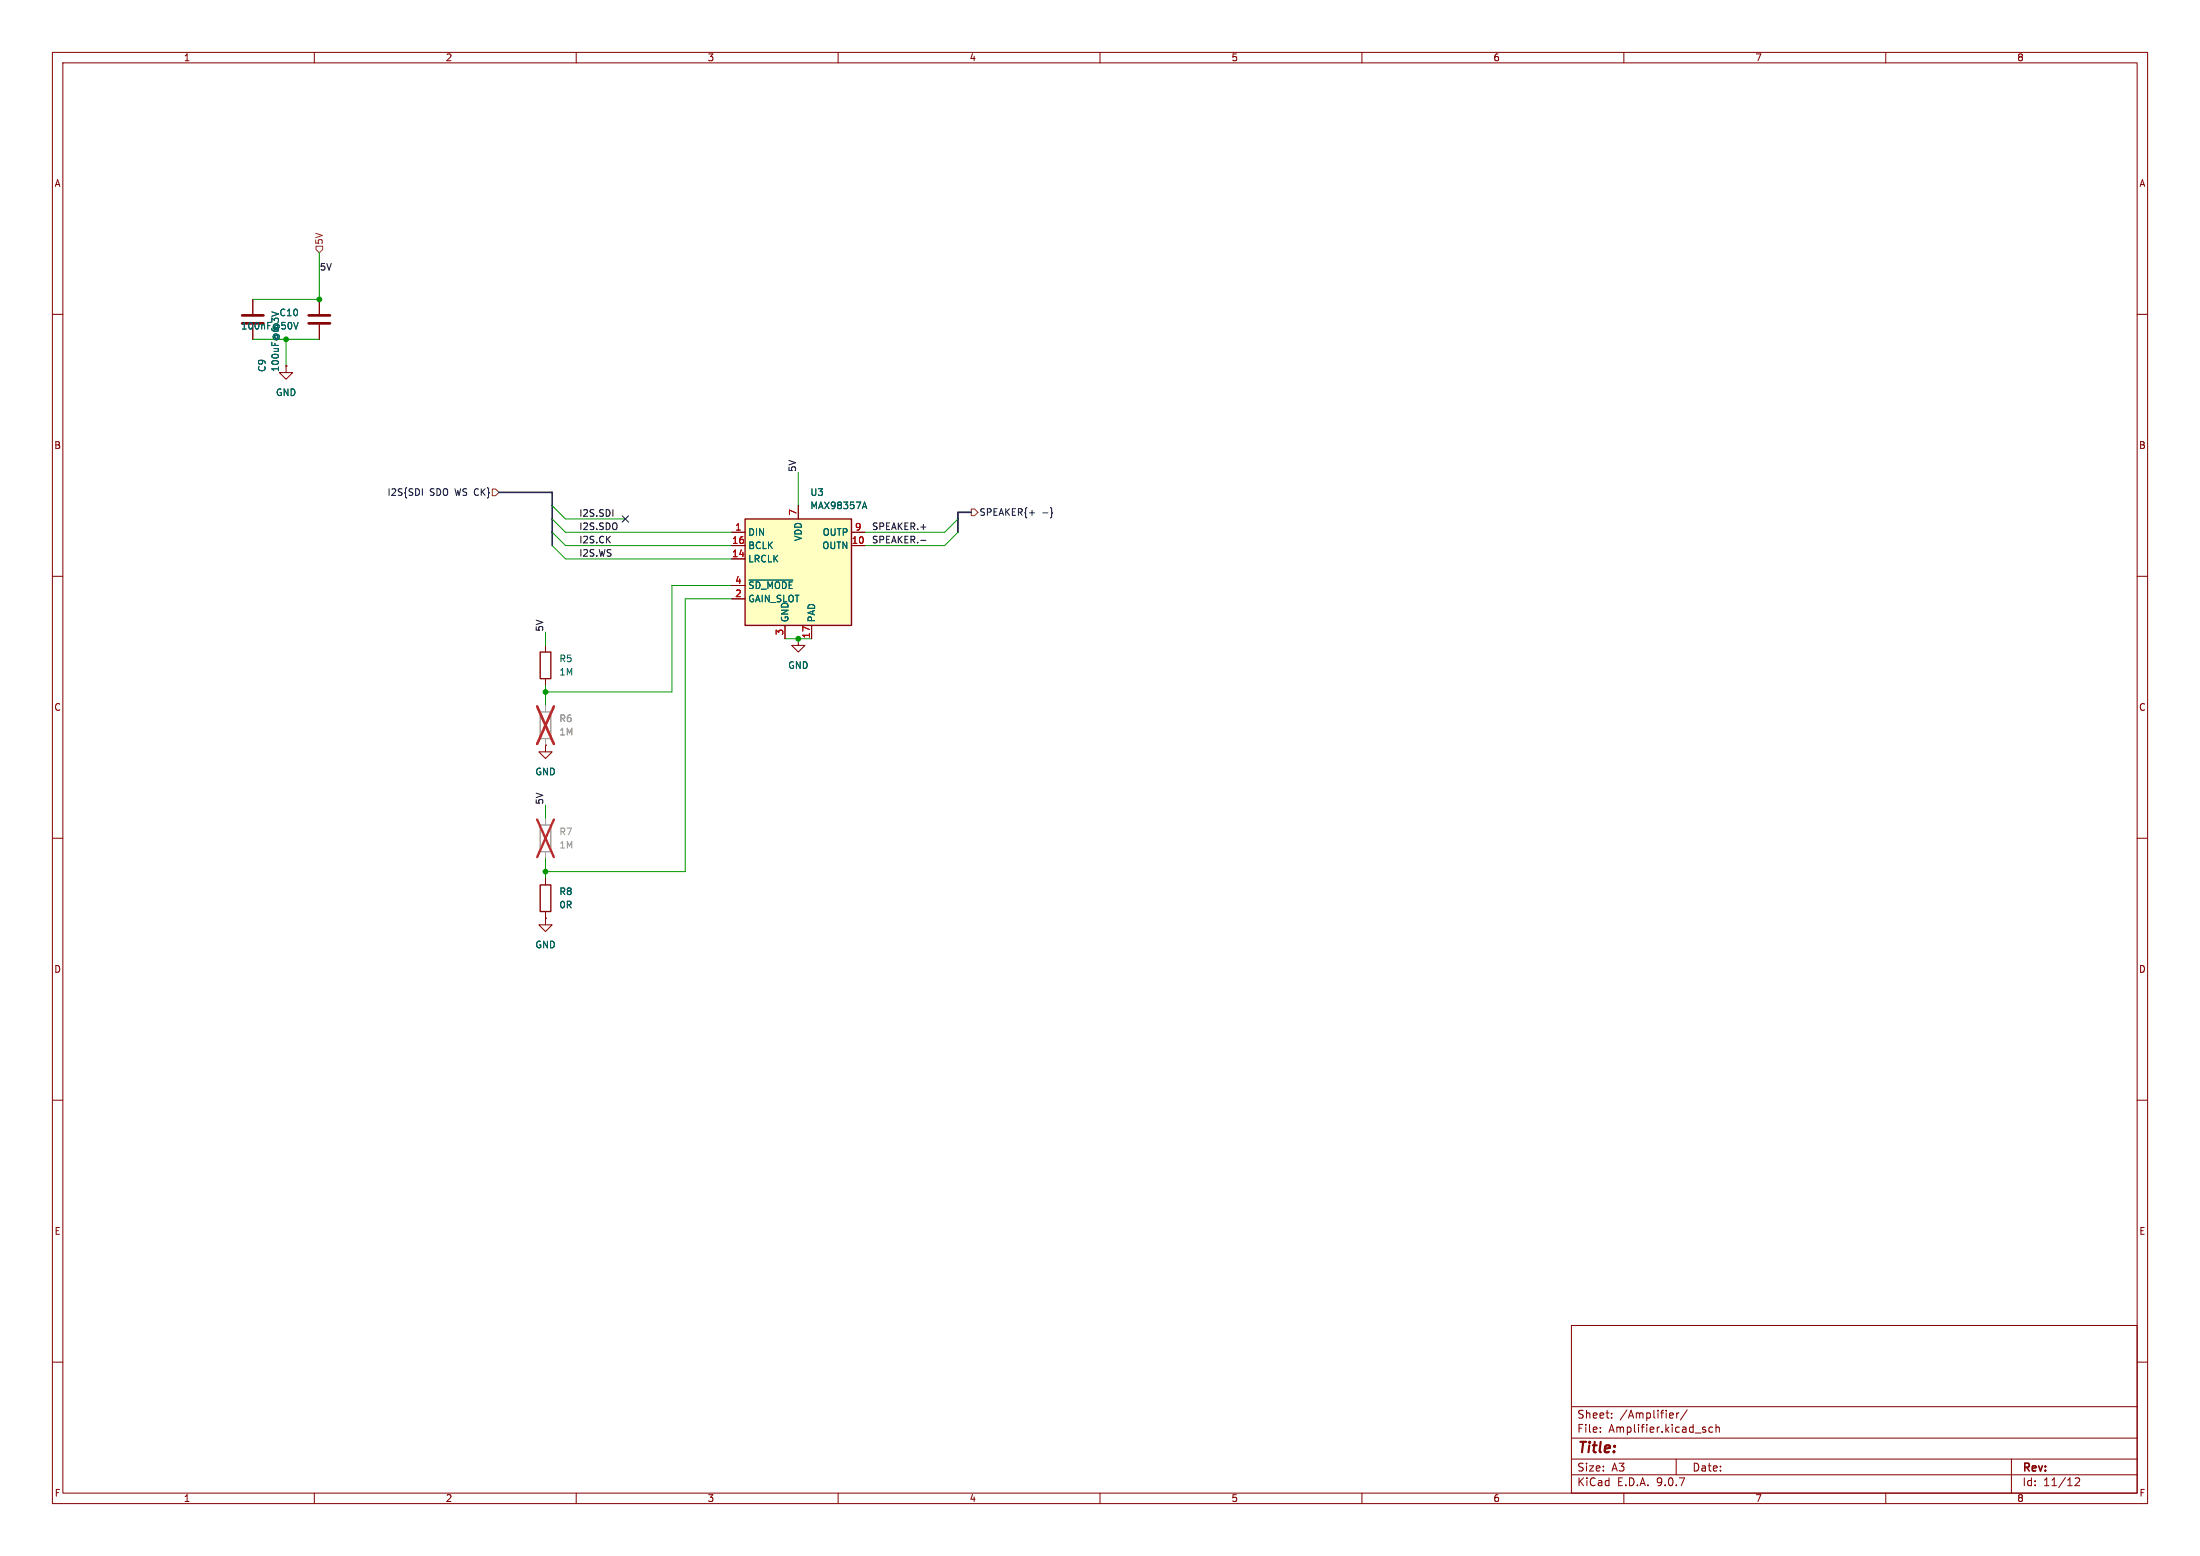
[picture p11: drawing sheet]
<svg xmlns="http://www.w3.org/2000/svg" width="420mm" height="297mm" viewBox="0 0 420 297" stroke-linecap="round" stroke-linejoin="round" font-family="sans-serif">
<g fill="none" stroke="#840000" stroke-width=".19">
<path d="M10 10h400v277h-400zM12 12h396v273h-396zM60 10v2M110 10v2M160 10v2M210 10v2M260 10v2M310 10v2M360 10v2M10 60h2M408 60h2M10 110h2"/>
<path d="M408 110h2M10 160h2M408 160h2M104.1 175.3v1.2h1.3l-1.3 1.3-1.2-1.3h1.2M104.1 175.3h.1M104.1 167.6v1.3M104.1 174v1.3M10 210h2M408 210h2M300 253h108v32h-108zM10 260h2M300 278.5h108"/>
<path d="M300 274.5h108M300 268.5h108M305.5 273.2v.2M305.5 272.5v.1M307.7 270.5v.2M307.7 269.8v.1M319.2 269.7l.2 .3-.7 .2M319.4 270.6l-.2 .1M320 278.5v3M320.1 269.7v1M320.5 269.7l-.3 .1-.1 .2M322.1 269.1l-1.3 1.9"/>
<path d="M326.9 272.5l-.4-.1-.3 .3 .2 .6h.5M327.6 272.5l.2-.1 .4 .1v.9M327.6 271.9v1.5M384 278.5v6.5M408 260h2M60 285v2M110 285v2M160 285v2M210 285v2M260 285v2M300 281.5h108M310 285v2"/>
<path d="M360 285v2M396.2 282.2l.5-.1 .2 .1 .1 .3-.9 1.1h.9"/>
</g>
<path d="M103.1 157.5h2.1v5.1h-2.1z" fill="none" stroke="#9c9b98" stroke-width=".25"/>
<path d="M104.1 156.2v1.3M104.1 162.6v1.2" fill="none" stroke="#9c9b98" stroke-width=".19"/>
<path d="M102.5 156.4l3.2 7.2M105.7 156.4l-3.2 7.2" fill="none" stroke="#e12e31" stroke-width=".46"/>
<path d="M103.1 168.9h2.1v5.1h-2.1z" fill="none" stroke="#840000" stroke-width=".25"/>
<path d="M142.2 99.1h20.4v20.3h-20.4z" fill="#ffffc2"/>
<path d="M142.2 99.1h20.4v20.3h-20.4zM103.1 124.5h2.1v5h-2.1z" fill="none" stroke="#840000" stroke-width=".25"/>
<g fill="none" stroke="#840000" stroke-width=".19">
<path d="M48.3 57.2v2.7M61 57.2v2.7M48.3 62v2.8M54.6 69.9v1.2h1.3l-1.3 1.3-1.3-1.3h1.3M54.6 69.9h.1M61 62v2.8M152.4 96.5v2.6M139.7 101.6h2.5M139.7 104.1h2.5M139.7 106.7h2.5M139.7 111.8h2.5M139.7 114.3h2.5"/>
<path d="M149.9 119.4v2.5M154.9 119.4v2.5M162.6 101.6h2.5M162.6 104.1h2.5M104.1 123.2v1.3M104.1 129.5v1.3M152.4 121.9v1.3h1.3l-1.3 1.3-1.3-1.3h1.3M152.4 121.9h.1M104.1 142.2v1.3h1.3l-1.3 1.3-1.2-1.3h1.2M104.1 142.2h.1M104.1 175.3h.1M104.1 167.6v1.3"/>
<path d="M104.1 174v1.3"/>
</g>
<path d="M51.9 59.5l1.3 .4-1.3 .5M56.1 61.5l.4 1.3 .4-1.3M164.7 96.7h.6M165 95.8l.5 1.3M143 110.7h8.4" fill="none" stroke="#006464" stroke-width=".19"/>
<path d="M103.1 135.9h2.1v5.1h-2.1z" fill="none" stroke="#9c9b98" stroke-width=".25"/>
<path d="M104.1 134.6v1.3M104.1 141v1.2" fill="none" stroke="#9c9b98" stroke-width=".19"/>
<path d="M102.5 134.8l3.2 7.2M105.7 134.8l-3.2 7.2" fill="none" stroke="#e12e31" stroke-width=".46"/>
<path d="M46.2 61.7h4.1M46.2 60.2h4.1M58.9 61.7h4.1M58.9 60.2h4.1" fill="none" stroke="#840000" stroke-width=".51"/>
<path d="M80.6 93.3v1.3M118.8 98.5l1.2 1.2M120 98.5l-1.2 1.2M196.5 97.9h1M200.6 96.9l.2 .2v.6l.2 .2-.2 .2v.6l-.2 .2" fill="none" stroke="#000084" stroke-width=".19"/>
<path d="M60.3 47h1.3v.6l-.6 .7-.7-.7zM94 93.3h.6l.6 .7-.6 .6h-.6zM185.4 97.2h.7l.6 .6-.6 .6h-.7z" fill="none" stroke="#725600" stroke-width=".19"/>
<path d="M175.8 103.1h1" fill="none" stroke="#0f0f0f" stroke-width=".19"/>
<path d="M95.2 94h10.2v10.1M185.4 97.8h-2.5v3.8" fill="none" stroke="#000084" stroke-width=".3"/>
<g fill="none" stroke="#009600" stroke-width=".19">
<path d="M61 48.3v8.9h-12.7M48.3 64.8h12.7M54.6 64.8v5.1M105.4 99.1l2.5 2.5h31.8M105.4 96.5l2.5 2.6h11.5M152.4 90.2v6.3M182.9 99.1l-2.6 2.5h-15.2M105.4 101.6l2.5 2.5h31.8M105.4 104.1l2.5 2.6h31.8M139.7 111.8h-11.4v20.3h-24.2M139.7 114.3h-8.9v52.1h-26.7M182.9 101.6l-2.6 2.5h-15.2"/>
<path d="M104.1 120.7v2.5M104.1 130.8v3.8M149.9 121.9h5M104.1 153.7v2.5M104.1 163.8v3.8"/>
</g>
<g fill="#009600" stroke="#009600" stroke-width=".19">
<circle cx="54.6" cy="64.8" r=".46"/>
<circle cx="61" cy="57.2" r=".46"/>
<circle cx="104.1" cy="166.4" r=".46"/>
<circle cx="152.4" cy="121.9" r=".46"/>
<circle cx="104.1" cy="132.1" r=".46"/>
</g>
<text font-size="2.8" fill="#840000" x="301" y="277.9">Title:</text>
<g font-size="2.1" fill="#840000">
<text x="301" y="273.7">File:</text>
<text x="301" y="271">Sheet:</text>
<text x="307.1" y="273.7">Amplifier.kicad_sch</text>
<text x="309.2" y="271">/Amplifier/</text>
<text x="301" y="281.1">Size:</text>
<text x="307.6" y="281.1">A3</text>
<text x="323" y="281.1">Date:</text>
<text x="386" y="281.3">Rev:</text>
<text x="301" y="283.9">KiCad</text>
<text x="308.7" y="283.9">E.D.A.</text>
<text x="316.3" y="283.9">9.0.7</text>
<text x="386" y="283.9">Id:</text>
<text x="390.1" y="283.9">11/12</text>
</g>
<g font-size="1.8" fill="#840000">
<text x="35" y="11.9">1</text>
<text x="85" y="11.9">2</text>
<text x="135" y="11.9">3</text>
<text x="185" y="11.9">4</text>
<text x="235" y="11.9">5</text>
<text x="285" y="11.9">6</text>
<text x="335" y="11.9">7</text>
<text x="385" y="11.9">8</text>
<text x="10.3" y="35.9">A</text>
<text x="408.3" y="35.9">A</text>
<text x="10.3" y="85.9">B</text>
<text x="408.2" y="85.9">B</text>
<text x="10.3" y="135.9">C</text>
<text x="408.2" y="135.9">C</text>
<text x="10.3" y="185.9">D</text>
<text x="408.2" y="185.9">D</text>
<text x="10.3" y="235.9">E</text>
<text x="408.3" y="235.9">E</text>
<text x="10.3" y="285.9">F</text>
<text x="35" y="286.9">1</text>
<text x="85" y="286.9">2</text>
<text x="135" y="286.9">3</text>
<text x="185" y="286.9">4</text>
<text x="235" y="286.9">5</text>
<text x="285" y="286.9">6</text>
<text x="335" y="286.9">7</text>
<text x="385" y="286.9">8</text>
<text x="408.3" y="285.9">F</text>
</g>
<text font-size="1.8" fill="#725600" x="61.8" y="46.8" transform="rotate(-90 61.8 46.8)">5V</text>
<g font-size="1.8" fill="#0f0f0f">
<text x="61" y="51.7">5V</text>
<text x="152.1" y="90.2" transform="rotate(-90 152.1 90.2)">5V</text>
<text x="110.5" y="98.7">I2S.SDI</text>
<text x="110.5" y="101.3">I2S.SDO</text>
<text x="166.4" y="101.3">SPEAKER.+</text>
<text x="110.5" y="103.8">I2S.CK</text>
<text x="110.5" y="106.3">I2S.WS</text>
<text x="166.4" y="103.8">SPEAKER.-</text>
<text x="103.8" y="120.7" transform="rotate(-90 103.8 120.7)">5V</text>
<text x="103.8" y="153.7" transform="rotate(-90 103.8 153.7)">5V</text>
</g>
<g font-size="1.8" fill="#006464">
<text x="45.9" y="63.1">100nF@50V</text>
<text x="53.2" y="60.6">C10</text>
<text x="50.9" y="71.1" transform="rotate(-90 50.9 71.1)">C9</text>
<text x="53.4" y="71.1" transform="rotate(-90 53.4 71.1)">100uF@6.3V</text>
<text x="52.6" y="75.8">GND</text>
<text x="154.6" y="94.8">U3</text>
<text x="154.6" y="97.4">MAX98357A</text>
<text x="142.7" y="102.5">DIN</text>
<text x="142.7" y="105">BCLK</text>
<text x="142.7" y="107.5">LRCLK</text>
<text x="153.3" y="103.4" transform="rotate(-90 153.3 103.4)">VDD</text>
<text x="156.9" y="105">OUTN</text>
<text x="157" y="102.5">OUTP</text>
<text x="142.7" y="112.6">~{SD_MODE}</text>
<text x="142.7" y="115.2">GAIN_SLOT</text>
<text x="150.7" y="118.9" transform="rotate(-90 150.7 118.9)">GND</text>
<text x="155.8" y="118.9" transform="rotate(-90 155.8 118.9)">PAD</text>
<text x="106.7" y="126.6">R5</text>
<text x="106.7" y="129.1">1M</text>
<text x="150.4" y="127.9">GND</text>
<text x="102.1" y="148.2">GND</text>
<text x="106.7" y="171">R8</text>
<text x="106.7" y="173.6">0R</text>
<text x="102.1" y="181.2">GND</text>
</g>
<g font-size="1.8" fill="#000084">
<text x="73.9" y="94.8">I2S{SDI</text>
<text x="82" y="94.8">SDO WS CK}</text>
<text x="186.9" y="98.7">SPEAKER{+</text>
<text x="198.9" y="98.7">-}</text>
</g>
<g font-size="1.8" fill="#a90000">
<text x="140.3" y="101.3">1</text>
<text x="152.1" y="98.5" transform="rotate(-90 152.1 98.5)">7</text>
<text x="163.1" y="101.3">9</text>
<text x="139.7" y="103.9">16</text>
<text x="139.7" y="106.4">14</text>
<text x="162.5" y="103.9">10</text>
<text x="140.3" y="111.5">4</text>
<text x="140.3" y="114">2</text>
<text x="149.6" y="121.4" transform="rotate(-90 149.6 121.4)">3</text>
<text x="154.7" y="122" transform="rotate(-90 154.7 122)">17</text>
</g>
<g font-size="1.8" fill="#939391">
<text x="106.7" y="138">R6</text>
<text x="106.7" y="140.6">1M</text>
<text x="106.7" y="159.6">R7</text>
<text x="106.7" y="162.2">1M</text>
</g>
</svg>
